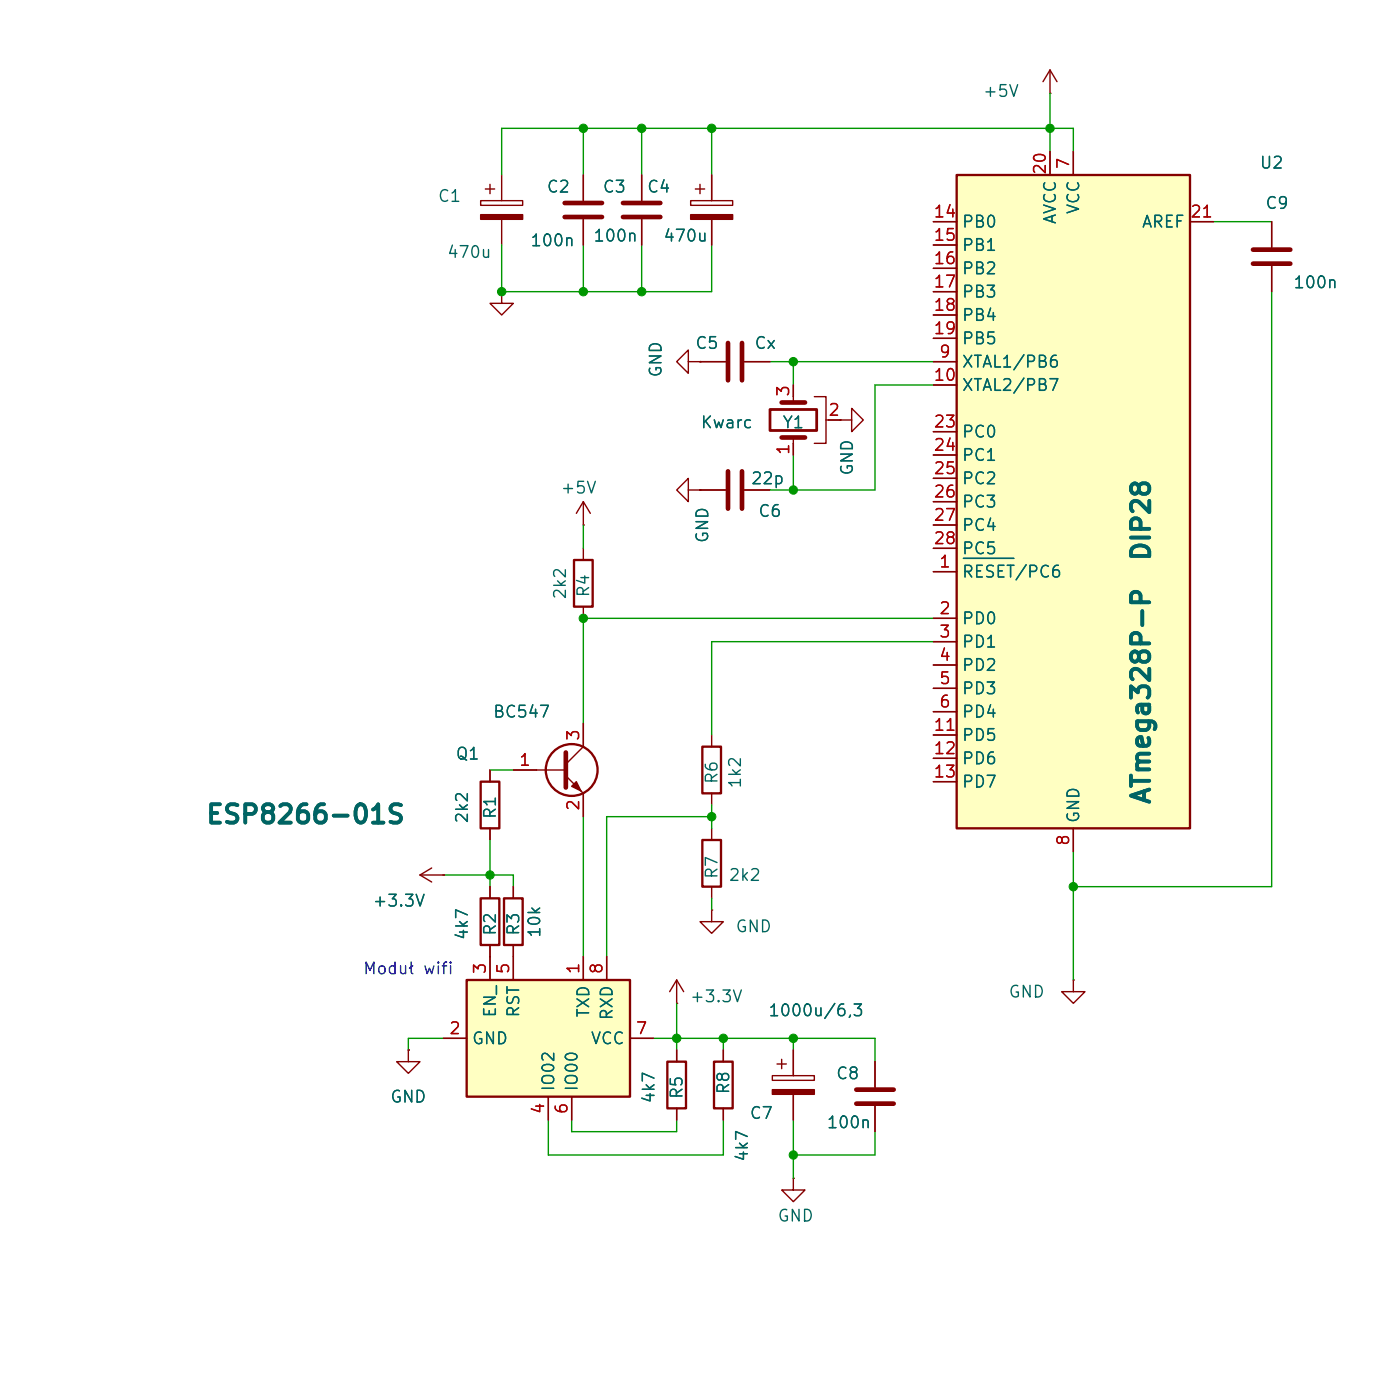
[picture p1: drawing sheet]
<svg xmlns="http://www.w3.org/2000/svg" width="152mm" height="152mm" viewBox="0 0 152 152" stroke-linecap="round" stroke-linejoin="round" font-family="sans-serif">
<g fill="none" stroke="#840000" stroke-width=".25">
<path d="M52.3 85.1h2.1v5.1h-2.1zM52.3 97.8h2.1v5.1h-2.1zM76.5 81.3h2v5.1h-2zM76.5 91.4h2v5.1h-2zM72.6 115.6h2.1v5.1h-2.1zM77.7 115.6h2.1v5.1h-2.1z"/>
<circle cx="62.2" cy="83.8" r="2.82"/>
</g>
<g fill="none" stroke="#840000" stroke-width=".15">
<path d="M77.5 19.1v2.7M74.9 39.4v-1.3l-1.2 1.3 1.2 1.2v-1.2h1.3M75.2 21.8h4.6v.6h-4.6zM75.7 20.6h1M76.2 39.4h.1M76.2 39.4h2.8M76.2 20.1v1M77.5 23.9v2.8M81 39.4h2.8M138.4 24.1v2.8M138.4 29v2.8M86.4 41.9v1.9"/>
<path d="M86.4 47.6v1.9M88.6 43.2h1.3v5.1h-1.3M89.9 45.7h1.5M91.4 45.7h1.3v-1.2l1.3 1.2-1.3 1.3v-1.3M91.4 45.7h.1M63.5 78.7v2.6l-1.9 1.9M53.3 83.8v1.3M53.3 90.2v1.2M53.3 96.5v1.3M55.9 83.8h5.7M61.6 84.5l1.9 1.9v2.5M77.5 99.1v1.2h1.2l-1.2 1.3-1.3-1.3h1.3"/>
<path d="M77.5 99.1h.1M77.5 80v1.3M77.5 86.4v1.2M77.5 90.2v1.2M77.5 96.5v1.3M53.3 102.9v1.2M73.7 109.2h.1M73.7 106.7v2.5M73.7 114.3v1.3M73.7 106.7l-.8 1.3M73.7 106.7l.7 1.3M78.7 114.3v1.3"/>
<path d="M95.2 115.6v2.8M116.8 106.7v1.3h1.3l-1.3 1.2-1.2-1.2h1.2M116.8 106.7h.1M73.7 120.7v1.2M78.7 120.7v1.2M86.4 128.3v1.2h1.2l-1.2 1.3-1.3-1.3h1.3M86.4 128.3h.1M95.2 120.4v2.8"/>
</g>
<path d="M79.2 37.3v4.1M80.8 37.3v4.1M136.4 27.2h4.1M136.4 28.7h4.1M85.1 47.6h2.5M85.1 43.8h2.5M61.6 81.9v3.8M93.2 118.6h4.1M93.2 120.1h4.1" fill="none" stroke="#840000" stroke-width=".51"/>
<path d="M83.8 44.6h5.1v2.3h-5.1z" fill="none" stroke="#840000" stroke-width=".3"/>
<g fill="#840000" stroke="#840000" stroke-width=".15">
<path d="M75.2 23.4h4.6v.5h-4.6z"/>
<path d="M62.2 85.6l.5-.5 .5 1z"/>
</g>
<path d="M104.1 19.1h25.4v71.1h-25.4z" fill="#ffffc2"/>
<path d="M104.1 19.1h25.4v71.1h-25.4zM54.9 97.8h2v5.1h-2z" fill="none" stroke="#840000" stroke-width=".25"/>
<g fill="none" stroke="#840000" stroke-width=".15">
<path d="M114.3 10.2h.1M114.3 7.6v2.6M114.3 16.5v2.6M114.3 7.6l-.8 1.3M114.3 7.6l.8 1.3M116.8 16.5v2.6M101.6 39.4h2.5M101.6 24.1h2.5M101.6 26.7h2.5M101.6 29.2h2.5M101.6 31.8h2.5M101.6 34.3h2.5"/>
<path d="M101.6 36.8h2.5M129.5 24.1h2.6M76.2 53.3h2.8M81 53.3h2.8M101.6 41.9h2.5M101.6 47h2.5M101.6 49.5h2.5M101.6 52.1h2.5M101.6 54.6h2.5M101.6 57.2h2.5M101.6 59.7h2.5M101.6 62.2h2.5"/>
<path d="M101.6 67.3h2.5M101.6 69.9h2.5M101.6 72.4h2.5M101.6 74.9h2.5M101.6 77.5h2.5M55.9 96.5v1.3M101.6 80h2.5M101.6 82.6h2.5M101.6 85.1h2.5M116.8 90.2v2.5M55.9 102.9v1.2M84.1 117.1h4.5v.5h-4.5z"/>
<path d="M84.6 115.8h1M85.1 115.3v1M86.4 114.3v2.8M86.4 119.1v2.8"/>
</g>
<path d="M104.9 60.8h5.5" fill="none" stroke="#006464" stroke-width=".15"/>
<path d="M84.1 118.6h4.5v.5h-4.5z" fill="#840000" stroke="#840000" stroke-width=".15"/>
<path d="M79.2 51.3v4.1M80.8 51.3v4.1" fill="none" stroke="#840000" stroke-width=".51"/>
<path d="M50.8 106.7h17.8v12.7h-17.8z" fill="#ffffc2"/>
<path d="M62.5 61h2v5h-2zM50.8 106.7h17.8v12.7h-17.8z" fill="none" stroke="#840000" stroke-width=".25"/>
<g fill="none" stroke="#840000" stroke-width=".15">
<path d="M54.6 19.1v2.7M63.5 19.1v2.7M69.8 19.1v2.7M77.5 19.1v2.7M114.3 16.5v2.6M116.8 16.5v2.6M52.3 21.8h4.6v.6h-4.6zM52.8 20.6h1M53.3 20.1v1M54.6 31.8v1.2h1.3l-1.3 1.3-1.3-1.3h1.3M54.6 31.8h.1M54.6 23.9v2.8"/>
<path d="M63.5 23.9v2.8M69.8 23.9v2.8M76.2 39.4h.1M76.2 39.4h2.8M77.5 23.9v2.8M81 39.4h2.8M101.6 39.4h2.5M101.6 24.1h2.5M101.6 26.7h2.5M101.6 29.2h2.5M101.6 31.8h2.5M101.6 34.3h2.5"/>
<path d="M101.6 36.8h2.5M129.5 24.1h2.6M138.4 24.1v2.8M138.4 29v2.8M63.5 57.2h.1M63.5 54.6v2.6M63.5 59.7v1.3M63.5 54.6l-.8 1.3M63.5 54.6l.8 1.3M74.9 53.3v-1.2l-1.2 1.2 1.2 1.3v-1.3h1.3M76.2 53.3h.1M76.2 53.3h2.8"/>
<path d="M81 53.3h2.8M86.4 41.9v1.3M86.4 48.3v1.2M90.2 45.7h1.2M91.4 45.7h.1M101.6 41.9h2.5M101.6 47h2.5M101.6 49.5h2.5M101.6 52.1h2.5M101.6 54.6h2.5M101.6 57.2h2.5M101.6 59.7h2.5"/>
<path d="M63.5 66v1.3M63.5 78.7v2.6M101.6 62.2h2.5M101.6 67.3h2.5M101.6 69.9h2.5M101.6 72.4h2.5M101.6 74.9h2.5M101.6 77.5h2.5M45.7 95.3l1.3 .7M45.7 95.3h2.6M47 94.5l-1.3 .8M48.3 95.3h.1"/>
<path d="M53.3 83.8v1.3M53.3 90.2v1.2M53.3 96.5v1.3M55.9 96.5v1.3M55.9 83.8h2.5M63.5 86.4v2.5M101.6 80h2.5M101.6 82.6h2.5M101.6 85.1h2.5M116.8 90.2v2.5M44.4 114.3v1.3h1.3l-1.3 1.2-1.2-1.2h1.2M44.4 114.3h.1"/>
<path d="M48.3 113h2.5M53.3 102.9v3.8M55.9 102.9v3.8M59.7 119.4v2.5M62.2 119.4v2.5M63.5 104.1v2.6M66 104.1v2.6M68.6 113h2.5M73.7 114.3v1.3M78.7 114.3v1.3M86.4 114.3v2.8M86.4 119.1v2.8"/>
<path d="M95.2 115.6v2.8M73.7 120.7v1.2M78.7 120.7v1.2M95.2 120.4v2.8"/>
</g>
<path d="M52.3 23.4h4.6v.5h-4.6z" fill="#840000" stroke="#840000" stroke-width=".15"/>
<path d="M61.5 22.1h4M61.5 23.6h4M67.8 22.1h4.1M67.8 23.6h4.1" fill="none" stroke="#840000" stroke-width=".51"/>
<g fill="none" stroke="#009600" stroke-width=".15">
<path d="M63.5 14v5.1M69.8 14v5.1M77.5 14v5.1M114.3 10.2v6.3M116.8 16.5v-2.5h-62.2v5.1M54.6 26.7v5.1h22.9v-5.1M63.5 26.7v5.1M69.8 26.7v5.1M83.8 39.4h17.8M86.4 39.4v2.5M132.1 24.1h6.3M138.4 31.8v64.7h-21.6"/>
<path d="M63.5 57.2v2.5M86.4 49.5v3.8M101.6 41.9h-6.4v11.4h-11.4M101.6 69.9h-24.1v10.1M101.6 67.3h-38.1v11.4M48.3 95.3h7.6v1.2M53.3 83.8h2.6M53.3 91.4v5.1M63.5 88.9v15.2M77.5 87.6v2.6M77.5 97.8v1.3M77.5 88.9h-11.5v15.2"/>
<path d="M116.8 92.7v14M48.3 113h-3.9v1.3M71.1 113h24.1v2.6M73.7 109.2v5.1M78.7 113v1.3M86.4 113v1.3M59.7 121.9v3.8h19v-3.8M62.2 121.9v1.3h11.5v-1.3M86.4 121.9v6.4M95.2 123.2v2.5h-8.8"/>
</g>
<path d="M104.9 60.8h5.5" fill="none" stroke="#006464" stroke-width=".15"/>
<g fill="#009600" stroke="#009600" stroke-width=".11">
<circle cx="63.5" cy="67.3" r=".46"/>
<circle cx="63.5" cy="14" r=".46"/>
<circle cx="69.8" cy="14" r=".46"/>
<circle cx="69.8" cy="31.8" r=".46"/>
<circle cx="63.5" cy="31.8" r=".46"/>
<circle cx="54.6" cy="31.8" r=".46"/>
<circle cx="86.4" cy="53.3" r=".46"/>
<circle cx="116.8" cy="96.5" r=".46"/>
<circle cx="86.4" cy="113" r=".46"/>
<circle cx="78.7" cy="113" r=".46"/>
<circle cx="86.4" cy="125.7" r=".46"/>
<circle cx="73.7" cy="113" r=".46"/>
<circle cx="77.5" cy="88.9" r=".46"/>
<circle cx="77.5" cy="14" r=".46"/>
<circle cx="114.3" cy="14" r=".46"/>
<circle cx="86.4" cy="39.4" r=".46"/>
<circle cx="53.3" cy="95.3" r=".46"/>
</g>
<g font-size="2" fill="#006464">
<text x="125.7" y="61.2" transform="rotate(-90 125.7 61.2)">DIP28</text>
<text x="125.7" y="87.7" transform="rotate(-90 125.7 87.7)">ATmega328P-P</text>
<text x="22.3" y="90.2">ESP8266-01S</text>
</g>
<g font-size="1.3" fill="#006464">
<text x="106.9" y="10.9">+5V</text>
<text x="47.6" y="22.3">C1</text>
<text x="59.4" y="21.3">C2</text>
<text x="65.5" y="21.3">C3</text>
<text x="70.3" y="21.3">C4</text>
<text x="117.8" y="23.4" transform="rotate(-90 117.8 23.4)">VCC</text>
<text x="137" y="18.7">U2</text>
<text x="137.7" y="23.1">C9</text>
<text x="48.6" y="28.4">470u</text>
<text x="57.6" y="27.1">100n</text>
<text x="64.5" y="26.6">100n</text>
<text x="72.1" y="26.6">470u</text>
<text x="104.6" y="25.1">PB0</text>
<text x="104.6" y="27.6">PB1</text>
<text x="115.3" y="24.5" transform="rotate(-90 115.3 24.5)">AVCC</text>
<text x="124.2" y="25.1">AREF</text>
<text x="104.6" y="30.2">PB2</text>
<text x="104.6" y="32.7">PB3</text>
<text x="104.6" y="35.3">PB4</text>
<text x="140.7" y="31.7">100n</text>
<text x="72.3" y="41.2" transform="rotate(-90 72.3 41.2)">GND</text>
<text x="75.6" y="38.3">C5</text>
<text x="82" y="38.3">Cx</text>
<text x="104.6" y="40.3">XTAL1/PB6</text>
<text x="104.6" y="37.8">PB5</text>
<text x="76.2" y="46.9">Kwarc</text>
<text x="85.1" y="46.9">Y1</text>
<text x="104.6" y="42.9">XTAL2/PB7</text>
<text x="104.6" y="48">PC0</text>
<text x="81.7" y="53">22p</text>
<text x="93.2" y="51.9" transform="rotate(-90 93.2 51.9)">GND</text>
<text x="104.6" y="50.5">PC1</text>
<text x="104.6" y="53">PC2</text>
<text x="60.9" y="54">+5V</text>
<text x="77.4" y="59.2" transform="rotate(-90 77.4 59.2)">GND</text>
<text x="82.5" y="56.6">C6</text>
<text x="104.6" y="55.6">PC3</text>
<text x="104.6" y="58.1">PC4</text>
<text x="61.9" y="65.4" transform="rotate(-90 61.9 65.4)">2k2</text>
<text x="64.5" y="65.1" transform="rotate(-90 64.5 65.1)">R4</text>
<text x="104.6" y="63.2">RESET/PC6</text>
<text x="104.6" y="60.7">PC5</text>
<text x="104.6" y="68.3">PD0</text>
<text x="104.6" y="70.8">PD1</text>
<text x="104.6" y="73.4">PD2</text>
<text x="104.6" y="75.9">PD3</text>
<text x="49.5" y="83">Q1</text>
<text x="53.6" y="78.4">BC547</text>
<text x="104.6" y="78.4">PD4</text>
<text x="104.6" y="81">PD5</text>
<text x="104.6" y="83.5">PD6</text>
<text x="51.3" y="89.7" transform="rotate(-90 51.3 89.7)">2k2</text>
<text x="54.3" y="89.3" transform="rotate(-90 54.3 89.3)">R1</text>
<text x="78.4" y="85.4" transform="rotate(-90 78.4 85.4)">R6</text>
<text x="81" y="85.9" transform="rotate(-90 81 85.9)">1k2</text>
<text x="104.6" y="86.1">PD7</text>
<text x="117.8" y="89.7" transform="rotate(-90 117.8 89.7)">GND</text>
<text x="78.4" y="95.8" transform="rotate(-90 78.4 95.8)">R7</text>
<text x="40.5" y="99">+3.3V</text>
<text x="54.3" y="102" transform="rotate(-90 54.3 102)">R2</text>
<text x="56.8" y="102" transform="rotate(-90 56.8 102)">R3</text>
<text x="79.2" y="96.2">2k2</text>
<text x="80" y="101.8">GND</text>
<text x="51.3" y="102.4" transform="rotate(-90 51.3 102.4)">4k7</text>
<text x="59.1" y="102.2" transform="rotate(-90 59.1 102.2)">10k</text>
<text x="51.3" y="114">GND</text>
<text x="54.3" y="110.9" transform="rotate(-90 54.3 110.9)">EN_</text>
<text x="56.8" y="110.9" transform="rotate(-90 56.8 110.9)">RST</text>
<text x="64.2" y="114">VCC</text>
<text x="64.5" y="110.9" transform="rotate(-90 64.5 110.9)">TXD</text>
<text x="67" y="111.2" transform="rotate(-90 67 111.2)">RXD</text>
<text x="75" y="109.4">+3.3V</text>
<text x="83.6" y="110.9">1000u/6,3</text>
<text x="109.7" y="108.9">GND</text>
<text x="60.7" y="118.9" transform="rotate(-90 60.7 118.9)">IO02</text>
<text x="63.2" y="118.9" transform="rotate(-90 63.2 118.9)">IO00</text>
<text x="74.6" y="119.7" transform="rotate(-90 74.6 119.7)">R5</text>
<text x="79.7" y="119.2" transform="rotate(-90 79.7 119.2)">R8</text>
<text x="90.9" y="117.8">C8</text>
<text x="42.4" y="120.3">GND</text>
<text x="71.6" y="120.2" transform="rotate(-90 71.6 120.2)">4k7</text>
<text x="81.5" y="122.1">C7</text>
<text x="89.9" y="123.1">100n</text>
<text x="81.7" y="126.6" transform="rotate(-90 81.7 126.6)">4k7</text>
<text x="84.6" y="133.3">GND</text>
</g>
<g font-size="1.3" fill="#a90000">
<text x="101.5" y="24">14</text>
<text x="114.2" y="19.1" transform="rotate(-90 114.2 19.1)">20</text>
<text x="116.7" y="18.5" transform="rotate(-90 116.7 18.5)">7</text>
<text x="129.5" y="24">21</text>
<text x="101.5" y="26.5">15</text>
<text x="101.5" y="29.1">16</text>
<text x="101.5" y="31.6">17</text>
<text x="101.5" y="34.2">18</text>
<text x="101.5" y="41.8">10</text>
<text x="101.5" y="36.7">19</text>
<text x="102.1" y="39.2">9</text>
<text x="86.2" y="43.3" transform="rotate(-90 86.2 43.3)">3</text>
<text x="90.1" y="45.6">2</text>
<text x="101.5" y="46.9">23</text>
<text x="86.2" y="49.6" transform="rotate(-90 86.2 49.6)">1</text>
<text x="101.5" y="49.4">24</text>
<text x="101.5" y="51.9">25</text>
<text x="101.5" y="54.5">26</text>
<text x="101.5" y="57">27</text>
<text x="101.5" y="59.6">28</text>
<text x="102.1" y="62.1">1</text>
<text x="102.1" y="67.2">2</text>
<text x="102.1" y="69.7">3</text>
<text x="102.1" y="72.3">4</text>
<text x="102.1" y="74.8">5</text>
<text x="102.1" y="77.3">6</text>
<text x="56.4" y="83.7">1</text>
<text x="63.4" y="80.7" transform="rotate(-90 63.4 80.7)">3</text>
<text x="101.5" y="79.9">11</text>
<text x="101.5" y="82.4">12</text>
<text x="63.4" y="88.4" transform="rotate(-90 63.4 88.4)">2</text>
<text x="101.5" y="85">13</text>
<text x="116.7" y="92.2" transform="rotate(-90 116.7 92.2)">8</text>
<text x="53.2" y="106.1" transform="rotate(-90 53.2 106.1)">3</text>
<text x="55.7" y="106.1" transform="rotate(-90 55.7 106.1)">5</text>
<text x="63.4" y="106.1" transform="rotate(-90 63.4 106.1)">1</text>
<text x="65.9" y="106.1" transform="rotate(-90 65.9 106.1)">8</text>
<text x="48.8" y="112.9">2</text>
<text x="69.1" y="112.9">7</text>
<text x="59.6" y="121.4" transform="rotate(-90 59.6 121.4)">4</text>
<text x="62.1" y="121.4" transform="rotate(-90 62.1 121.4)">6</text>
</g>
<text font-size="1.3" fill="#0000c2" x="39.4" y="106.4">Moduł wifi</text>
</svg>
